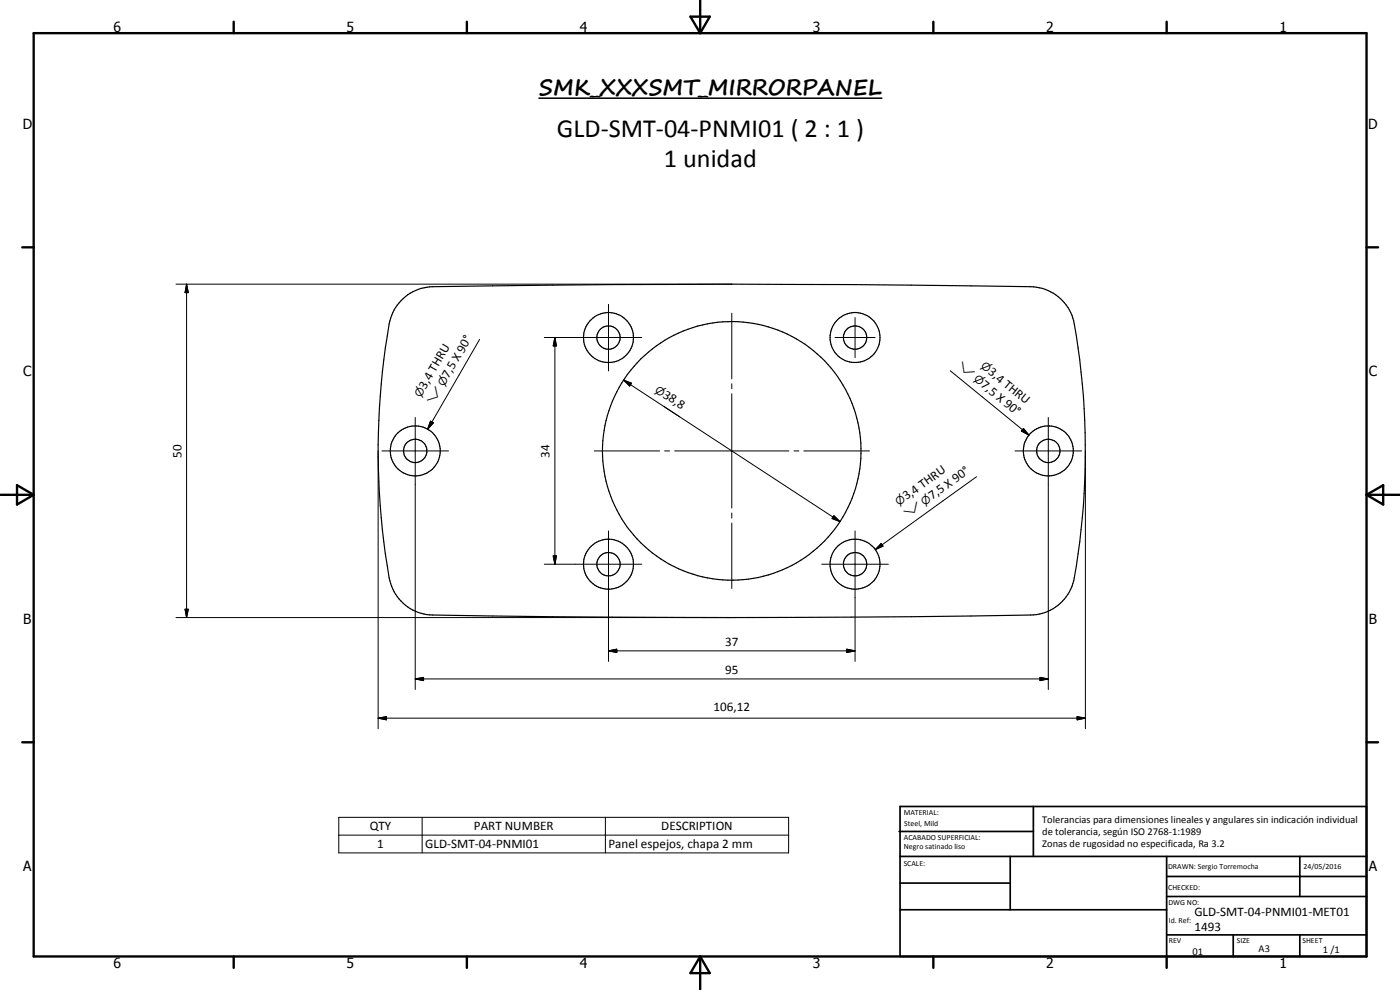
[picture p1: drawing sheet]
<svg xmlns="http://www.w3.org/2000/svg" width="420mm" height="297mm" viewBox="0 0 420 297" stroke-linecap="round" stroke-linejoin="round" font-family="sans-serif">
<g fill="none" stroke="#000" stroke-width=".35">
<path d="M120.4 90.2a13.8 13.8 0 0 1 9.5-4.2l53.8-.6 35.9-.1 35.9 .1 53.8 .6a13.5 13.5 0 0 1 13.1 11.2 220.3 220.3 0 0 1-.2 77 13.4 13.4 0 0 1-12.9 10.3l-35.8 .5-53.9 .3-53.8-.3-35.9-.5a13.5 13.5 0 0 1-13.1-11.1 216.1 216.1 0 0 1 .5-77.9l1-2.5z"/>
<circle cx="182.6" cy="101.3" r="3.5"/>
<circle cx="182.6" cy="101.3" r="7.5"/>
<circle cx="256.6" cy="101.3" r="3.5"/>
<circle cx="256.6" cy="101.3" r="7.5"/>
<circle cx="124.6" cy="135.3" r="3.5"/>
<circle cx="124.6" cy="135.3" r="7.5"/>
<circle cx="219.6" cy="135.3" r="38.8"/>
<circle cx="314.6" cy="135.3" r="3.5"/>
<circle cx="314.6" cy="135.3" r="7.5"/>
<circle cx="182.6" cy="169.3" r="3.5"/>
<circle cx="182.6" cy="169.3" r="7.5"/>
<circle cx="256.6" cy="169.3" r="7.5"/>
<circle cx="256.6" cy="169.3" r="3.5"/>
</g>
<path d="M161.7 29.5h103" fill="none" stroke="#000" stroke-width=".46"/>
<g fill="none" stroke="#000" stroke-width=".71">
<path d="M10.1 9.9h400v277.1h-400zM70.1 6.5v3.4M140.1 6.5v3.4M207.2 5h5.8l-2.9 4.9zM210.1 0v9.9M280.1 6.5v3.4M350.1 6.5v3.4M6.7 74.2h3.4M410.1 74.2h3.5M.1 148.5h10M5.1 145.6l5 2.9-5 2.9zM410.1 148.5h10"/>
<path d="M410.1 148.5l5-2.9v5.8zM6.7 222.7h3.4M410.1 222.7h3.5M70.1 287v3.4M140.1 287v3.4M210.1 287v10M210.1 287l2.9 5h-5.8zM280.1 287v3.4M350.1 287v3.4"/>
</g>
<g fill="none" stroke="#000" stroke-width=".51">
<path d="M269.8 249.5h40.3M270.1 242h140v45h-140zM270.1 257h140M303.2 257v16M310.1 242v15M350.1 257v30M390.1 257v12M270.1 265h33.1M270.1 273h80M350.1 269h60M350.1 263h60M350.1 280.5h60"/>
<path d="M370.1 280.5v6.5M390.1 280.5v6.5"/>
</g>
<g fill="none" stroke="#000" stroke-width=".3">
<path d="M52.8 85.3h166.8M56 85.3l.5 2.5h-1zM56 85.3v100M182.6 91.3v20M219.6 94v19.7M256.6 95.3v12M143.9 101.9l-15.6 26.9M163.4 101.3h29.2M166.5 101.3l.5 2.5h-1zM166.5 101.3v68M187.1 114l2.4 1-.5 .8zM187.1 114l65 42.5"/>
<path d="M219.6 115.1v1.5M219.6 118.2v34.2M250.6 101.3h12M285.2 111.3l23.6 19.3M113.5 135.3v83.4M114.6 135.3h20M124.6 125.3v81.6M129.2 126.4l.9 .5-1.8 1.9zM178.3 135.3h19.6M199.3 122l4.7 3.1M199.5 135.3h1.4M202.5 135.3h34.3"/>
<path d="M238.3 135.3h1.5M241.2 135.3h19.7M304.6 135.3h20M307.2 128.6l1.6 2-2.3-1.3zM314.6 125.3v81.6M325.7 135.3v83.4M182.6 159.3v39.2M219.6 153.9v1.5M219.6 156.9v19.7M250.3 154.7l1.8 1.8-2.4-.9zM256.6 159.3v39.2M293.1 143l-30.4 21.9"/>
<path d="M163.4 169.3h29.2M166 166.8h1l-.5 2.5zM246.6 169.3h20M264.4 163.1l.6 .8-2.3 1zM52.8 185.3h166.8M55.5 182.8h1l-.5 2.5zM182.6 195.3l2.5-.5v1zM182.6 195.3h74M254.1 194.8l2.5 .5-2.5 .5zM113.5 215.5l2.5-.5v1zM113.5 215.5h212.2M124.6 203.7l2.5-.5v1z"/>
<path d="M124.6 203.7h190M312.1 203.2l2.5 .5-2.5 .5zM323.2 215l2.5 .5-2.5 .5zM101.7 245.2h135v10.7h-135zM101.7 250.6h135M126.7 245.2v10.7M181.7 245.2v10.7"/>
</g>
<g fill="#000">
<path d="M56 85.3l.5 2.5h-1zM166.5 101.3l.5 2.5h-1zM187.1 114l2.4 1-.5 .8zM129.2 126.4l.9 .5-1.8 1.9zM307.2 128.6l1.6 2-2.3-1.3zM250.3 154.7l1.8 1.8-2.4-.9zM166 166.8h1l-.5 2.5zM264.4 163.1l.6 .8-2.3 1zM55.5 182.8h1l-.5 2.5zM182.6 195.3l2.5-.5v1zM254.1 194.8l2.5 .5-2.5 .5zM113.5 215.5l2.5-.5v1z"/>
<path d="M124.6 203.7l2.5-.5v1zM312.1 203.2l2.5 .5-2.5 .5zM323.2 215l2.5 .5-2.5 .5z"/>
</g>
<g font-size="7.9">
<text x="167.1" y="41">GLD-SMT-04-PNMI01 ( 2 : 1 )</text>
<text x="199.3" y="50">1 unidad</text>
</g>
<text font-size="6.7" x="161.7" y="28.4">SMK_XXXSMT_MIRRORPANEL</text>
<g font-size="4.2">
<text x="34" y="9.6">6</text>
<text x="104" y="9.6">5</text>
<text x="174" y="9.6">4</text>
<text x="244" y="9.6">3</text>
<text x="314" y="9.6">2</text>
<text x="384" y="9.6">1</text>
<text x="6.8" y="38.7">D</text>
<text x="410.6" y="38.7">D</text>
<text x="7" y="112.9">C</text>
<text x="410.8" y="112.9">C</text>
<text x="7" y="187.1">B</text>
<text x="410.8" y="187.1">B</text>
<text x="7" y="261.4">A</text>
<text x="410.8" y="261.4">A</text>
<text x="34" y="290.4">6</text>
<text x="104" y="290.4">5</text>
<text x="174" y="290.4">4</text>
<text x="244" y="290.4">3</text>
<text x="314" y="290.4">2</text>
<text x="384" y="290.4">1</text>
</g>
<g font-size="3.9">
<text x="134.7" y="113.7" transform="rotate(-60 134.7 113.7)">7,5 X 90°</text>
<text x="296.4" y="112" transform="rotate(39 296.4 112)">3,4 THRU</text>
<text x="127.7" y="117" transform="rotate(-60 127.7 117)">3,4 THRU</text>
<text x="198.7" y="119" transform="rotate(33 198.7 119)">38,8</text>
<text x="294.2" y="115.9" transform="rotate(39 294.2 115.9)">7,5 X 90°</text>
<text x="54.5" y="137.3" transform="rotate(-90 54.5 137.3)">50</text>
<text x="165" y="137.3" transform="rotate(-90 165 137.3)">34</text>
<text x="272" y="150.2" transform="rotate(-36 272 150.2)">3,4 THRU</text>
<text x="279.7" y="150" transform="rotate(-36 279.7 150)">7,5 X 90°</text>
<text x="217.6" y="193.7">37</text>
<text x="217.6" y="202.2">95</text>
<text x="214.1" y="213.4">106,12</text>
<text x="111" y="249.2">QTY</text>
<text x="142.2" y="249.2">PART NUMBER</text>
<text x="198.4" y="249.2">DESCRIPTION</text>
<text x="113.2" y="254.5">1</text>
<text x="127.6" y="254.5">GLD-SMT-04-PNMI01</text>
<text x="182.6" y="254.6">Panel espejos, chapa 2 mm</text>
<text x="358.5" y="275">GLD-SMT-04-PNMI01-MET01</text>
<text x="358.5" y="279.4">1493</text>
</g>
<g font-size="3.3">
<text x="287.1" y="110.1" transform="rotate(39 287.1 110.1)">w</text>
<text x="294.2" y="110.2" transform="rotate(39 294.2 110.2)">n</text>
<text x="126.3" y="119.4" transform="rotate(-60 126.3 119.4)">n</text>
<text x="133.3" y="116.1" transform="rotate(-60 133.3 116.1)">n</text>
<text x="196.4" y="117.5" transform="rotate(33 196.4 117.5)">n</text>
<text x="292" y="114.1" transform="rotate(39 292 114.1)">n</text>
<text x="130.1" y="121.6" transform="rotate(-60 130.1 121.6)">w</text>
<text x="269.7" y="151.8" transform="rotate(-36 269.7 151.8)">n</text>
<text x="272.3" y="155.4" transform="rotate(-36 272.3 155.4)">w</text>
<text x="277.4" y="151.7" transform="rotate(-36 277.4 151.7)">n</text>
</g>
<g font-size="3.1">
<text x="312.7" y="246.8">Tolerancias para dimensiones lineales y angulares sin indicación individual</text>
<text x="312.7" y="250.4">de tolerancia, según ISO 2768-1:1989</text>
<text x="312.7" y="254">Zonas de rugosidad no especificada, Ra 3.2</text>
<text x="357.9" y="286.4">01</text>
<text x="377.7" y="285.6">A3</text>
<text x="397" y="285.9">1 /1</text>
</g>
<g font-size="2.4">
<text x="271.2" y="244.4">MATERIAL:</text>
<text x="271.3" y="252">ACABADO SUPERFICIAL:</text>
<text x="271.4" y="247.9">Steel, Mild</text>
<text x="271.3" y="254.6">Negro satinado liso</text>
<text x="271.2" y="259.7">SCALE:</text>
<text x="350.6" y="260.8">DRAWN: Sergio Torremocha</text>
<text x="391.2" y="260.6">24/05/2016</text>
<text x="350.6" y="267">CHECKED:</text>
<text x="350.6" y="271.4">DWG NO:</text>
<text x="350.8" y="276.9">Id. Ref:</text>
<text x="350.8" y="282.8">REV</text>
<text x="371.2" y="282.9">SIZE</text>
<text x="390.9" y="282.9">SHEET</text>
</g>
</svg>
